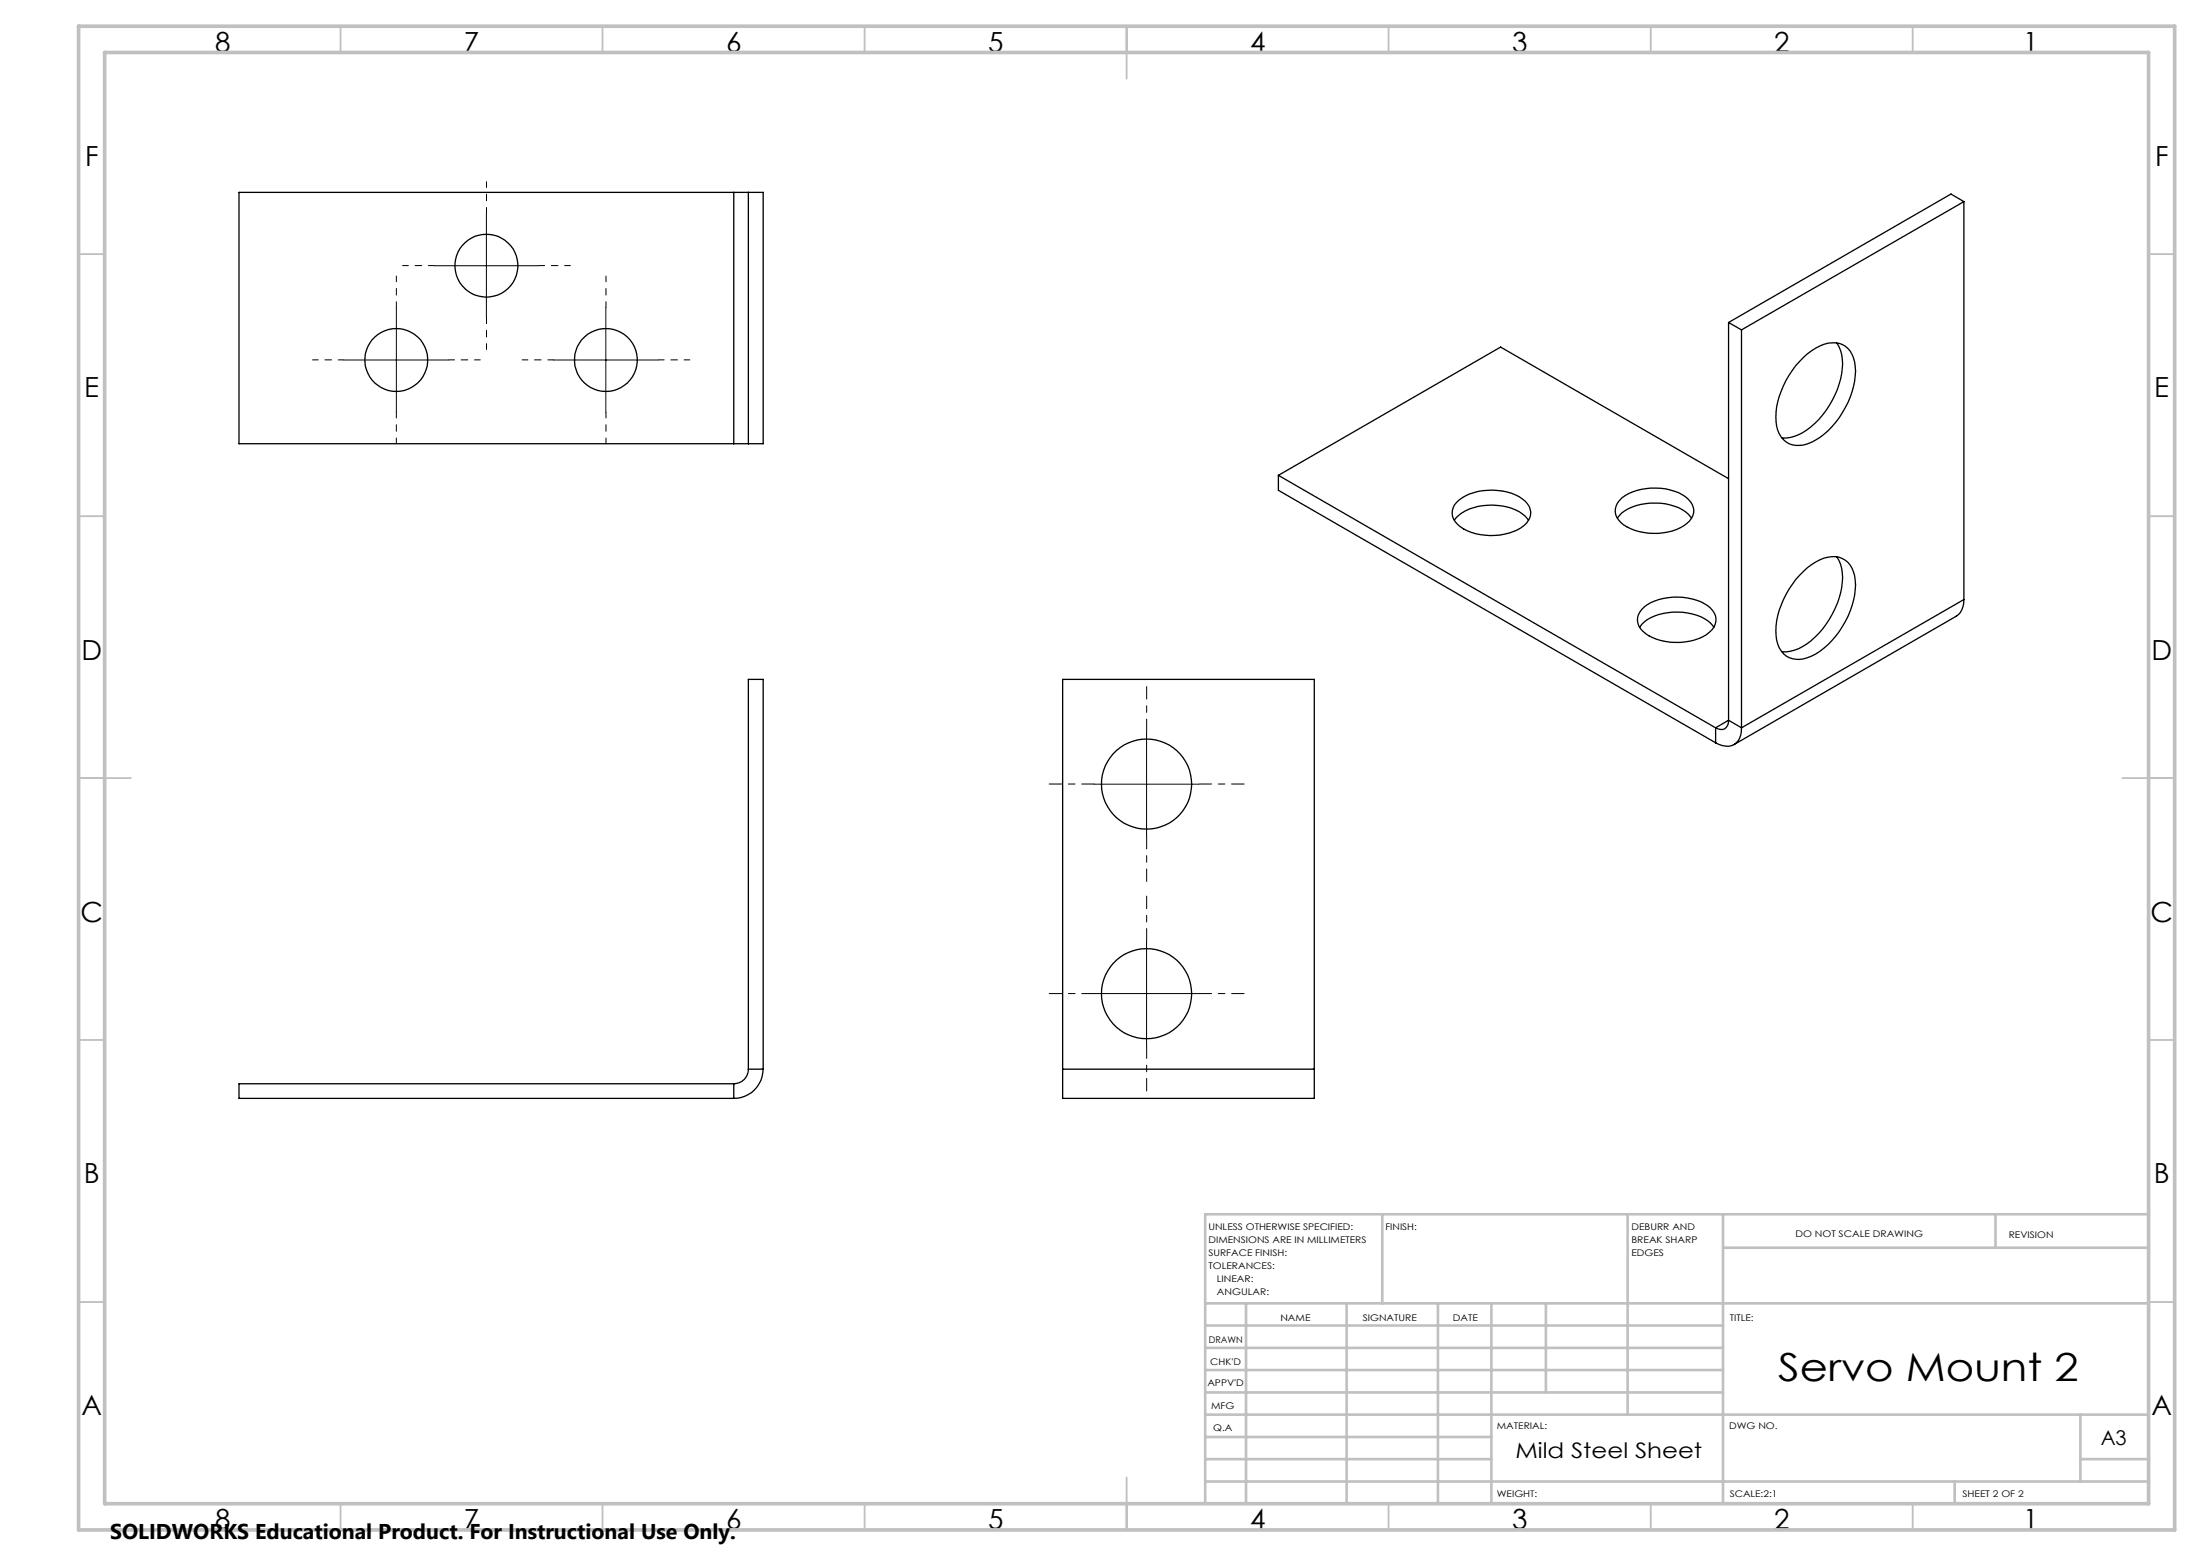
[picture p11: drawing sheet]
<svg xmlns="http://www.w3.org/2000/svg" width="420mm" height="297mm" viewBox="0 0 420 297" stroke-linecap="round" stroke-linejoin="round" font-family="sans-serif">
<path d="M75.6 58.7v-6M82.8 50.7h-6M92.8 40.7v-6M102.8 50.7h6M115.6 58.7v-6M65.6 68.7h-6M75.6 78.7v6M85.6 68.7h6M92.8 60.7v6M105.6 68.7h-6M115.6 78.7v6M125.6 68.7h6" fill="none" stroke="#000" stroke-width=".19" stroke-dasharray="15.2 1.3 1.3 1.3" stroke-dashoffset="14.1"/>
<path d="M218.8 139.6v-8.6M208.8 149.6h-8.6M218.8 159.6v8.6M228.8 149.6h8.6M218.8 179.6v-8.6M208.8 189.6h-8.6M218.8 199.6v8.6M228.8 189.6h8.6" fill="none" stroke="#000" stroke-width=".19" stroke-dasharray="15.2 1.3 1.3 1.3" stroke-dashoffset="12.8"/>
<path d="M75.6 58.7v20M82.8 50.7h20M92.8 40.7v20M115.6 58.7v20M65.6 68.7h20M105.6 68.7h20M218.8 139.7v20M208.8 149.7h20M218.8 179.7v20M208.8 189.6h20" fill="none" stroke="#000" stroke-width=".19"/>
<g fill="none" stroke="#c0c0c0" stroke-width=".35">
<path d="M65 5v5M115 5v5M165 5v5M215 5v10M265 5v5M315 5v5M365 5v5M15 48.5h5M410 48.5h5M15 98.5h5M410 98.5h5M15 148.5h10"/>
<path d="M405 148.5h10M15 198.5h5M410 198.5h5M15 248.5h5M410 248.5h5M65 287v5M115 287v5M165 287v5M215 282v10M265 287v5M315 287v5M365 287v5"/>
</g>
<g fill="none" stroke="#c0c0c0" stroke-width=".5">
<path d="M263.8 231.8v17M310.6 231.8v38.2M328.8 231.8v55.2M328.8 238.2h81.2M380.8 231.8v6.4M410 231.8h-180v55.2M230 248.8h180M230 257.3h98.8M230 253h98.8M237.8 248.8v38.2M257 248.8v38.2M274.4 248.8v38.2"/>
<path d="M284.6 248.8v38.2M295 248.8v17M230 265.8h98.8M230 261.5h98.8M230 278.5h54.6M230 274.3h54.6M230 270h180M397 278.5h13M397 270v12.8M230 282.8h180M373 282.8v4.2"/>
</g>
<path d="M15 5h400v287h-400zM20 10h390v277h-390z" fill="none" stroke="#c0c0c0" stroke-width=".7"/>
<g fill="none" stroke="#000" stroke-width=".25">
<path d="M140 36.7h2.8M140 36.7v48M140 36.7h-94.4v48h94.4M142.8 36.7v48M142.8 36.7h2.8v48h-2.8M374.8 38.5l-42.5 24.5M374.8 38.5v75.9M374.8 38.5l-2.5-1.5-42.5 24.6M329.8 61.6l2.5 1.4M329.8 61.6v75.9M332.3 63v75.9M344.1 68.2a8.4 8.4 0 0 1 6.2-2.8 4.1 4.1 0 0 1 3.6 3.7 14.7 14.7 0 0 1-3 10.7 12.7 12.7 0 0 1-6.8 5.1 4.2 4.2 0 0 1-5.1-3.6 15.4 15.4 0 0 1 4.4-12.3z"/>
<path d="M350.4 65.4a7.5 7.5 0 0 1 1 5.9 16.6 16.6 0 0 1-8.2 11.7 5.9 5.9 0 0 1-3.2 .6M140 84.7h2.8M243.9 90.7v2.9l83.5 48.2M243.9 90.7l83.5 48.2M243.9 90.7l42.4-24.5 43.5 25.2M277.5 99.3a7.9 7.9 0 0 1 6.4-2.9 9 9 0 0 1 7.6 2.6l.2 .3M277.9 95.9a10.4 10.4 0 0 1 9.7-2 5.8 5.8 0 0 1 4.4 3.3 3.6 3.6 0 0 1-2.4 3.9 11.5 11.5 0 0 1-10.9-.6 2.95 2.95 0 0 1-.8-4.6zM308.6 98.9a6.9 6.9 0 0 1 5.5-2.8 10.2 10.2 0 0 1 8.1 2l.6 .8M309.5 95a11.2 11.2 0 0 1 12.1-.2 2.98 2.98 0 0 1 .8 4.6 10.6 10.6 0 0 1-10.5 1.8 5.3 5.3 0 0 1-3.6-3 3.2 3.2 0 0 1 1.2-3.2zM312.9 119.7a6.9 6.9 0 0 1 5.4-2.8 10.4 10.4 0 0 1 8.1 2.1l.6 .7M313.3 116.3a9.9 9.9 0 0 1 8.8-2.1 6.9 6.9 0 0 1 5.1 2.9 2.88 2.88 0 0 1-1.1 3.6 10.8 10.8 0 0 1-9.1 1.6 5.7 5.7 0 0 1-4.4-3.3 2.72 2.72 0 0 1 .7-2.7zM343.4 109.8a9.8 9.8 0 0 1 6.2-3.5 4.1 4.1 0 0 1 4.3 3.6 14.7 14.7 0 0 1-3 10.7 11.4 11.4 0 0 1-7.5 5.3 4.1 4.1 0 0 1-4.4-3.7 15.4 15.4 0 0 1 4.4-12.4z"/>
<path d="M350.4 106.3a7.3 7.3 0 0 1 1 5.8 16.7 16.7 0 0 1-8.2 11.7 6.4 6.4 0 0 1-3.2 .6M374.8 114.4a3.6 3.6 0 0 1-1.5 3.2l-42.4 24.5M374.8 114.4l-42.5 24.5M327.4 138.9v2.9M329.8 137.5a1.5 1.5 0 0 1-.7 1.6 1.5 1.5 0 0 1-1.7-.2M329.8 137.5l2.5 1.4M329.8 137.5l-2.4 1.4M332.3 138.9a2.92 2.92 0 0 1-3 3.5l-1.3-.3-.6-.3M140 206.9v2.8M140 206.9h-94.4v2.8h94.4M142.8 204.1a2.77 2.77 0 0 1-2.8 2.8M142.8 204.1h2.8"/>
<path d="M142.8 204.1v-74.4h2.8v74.4M145.6 204.1a5.6 5.6 0 0 1-5.6 5.6M202.8 204.1v5.6h48v-5.6M202.8 204.1h48M202.8 204.1v-74.4h48v74.4"/>
<circle cx="92.8" cy="50.7" r="6"/>
<circle cx="75.6" cy="68.7" r="6"/>
<circle cx="115.6" cy="68.7" r="6"/>
<circle cx="218.8" cy="149.7" r="8.6"/>
<circle cx="218.8" cy="189.7" r="8.6"/>
</g>
<text font-size="7.4" x="339.3" y="263.6">Servo Mount 2</text>
<g font-size="5.3">
<text x="41" y="9.9">8</text>
<text x="88.5" y="9.9">7</text>
<text x="138.5" y="9.9">6</text>
<text x="188.5" y="9.9">5</text>
<text x="238.5" y="9.9">4</text>
<text x="288.5" y="9.9">3</text>
<text x="338.5" y="9.9">2</text>
<text x="386" y="9.9">1</text>
<text x="16.2" y="31.7">F</text>
<text x="411.2" y="31.7">F</text>
<text x="16.1" y="75.9">E</text>
<text x="411.1" y="75.9">E</text>
<text x="15.5" y="125.9">D</text>
<text x="410.5" y="125.9">D</text>
<text x="15.4" y="175.9">C</text>
<text x="410.4" y="175.9">C</text>
<text x="16" y="225.9">B</text>
<text x="411" y="225.9">B</text>
<text x="15.5" y="270.2">A</text>
<text x="410.5" y="270.2">A</text>
<text x="41" y="291.9">8</text>
<text x="88.5" y="291.9">7</text>
<text x="138.5" y="291.9">6</text>
<text x="188.5" y="291.9">5</text>
<text x="238.5" y="291.9">4</text>
<text x="288.5" y="291.9">3</text>
<text x="338.5" y="291.9">2</text>
<text x="386" y="291.9">1</text>
</g>
<g font-size="4.1">
<text x="289.2" y="278.3">Mild Steel Sheet</text>
<text x="21" y="293.7">SOLIDWORKS Educational Product. For Instructional Use Only.</text>
</g>
<text font-size="3.9" x="400.9" y="275.8">A3</text>
<g font-size="1.7">
<text x="230.6" y="234.8">UNLESS OTHERWISE SPECIFIED:</text>
<text x="230.6" y="237.3">DIMENSIONS ARE IN MILLIMETERS</text>
<text x="230.6" y="239.8">SURFACE FINISH:</text>
<text x="264.4" y="234.8">FINISH:</text>
<text x="311.3" y="234.7">DEBURR AND</text>
<text x="311.3" y="237.2">BREAK SHARP</text>
<text x="311.3" y="239.7">EDGES</text>
<text x="342.6" y="236.2">DO NOT SCALE DRAWING</text>
<text x="383.3" y="236.4">REVISION</text>
<text x="230.6" y="242.3">TOLERANCES:</text>
<text x="232.2" y="244.8">LINEAR:</text>
<text x="232.2" y="247.3">ANGULAR:</text>
<text x="230.6" y="256.3">DRAWN</text>
<text x="244.3" y="252.2">NAME</text>
<text x="260" y="252.1">SIGNATURE</text>
<text x="277.2" y="252.1">DATE</text>
<text x="330.1" y="252.1">TITLE:</text>
<text x="230.9" y="260.5">CHK'D</text>
<text x="230.4" y="264.6">APPV'D</text>
<text x="231.1" y="269">MFG</text>
<text x="231.5" y="273.2">Q.A</text>
<text x="285.6" y="272.7">MATERIAL:</text>
<text x="330" y="272.7">DWG NO.</text>
<text x="285.6" y="285.7">WEIGHT:</text>
<text x="330.1" y="285.8">SCALE:2:1</text>
<text x="374.5" y="285.8">SHEET 2 OF 2</text>
</g>
</svg>
